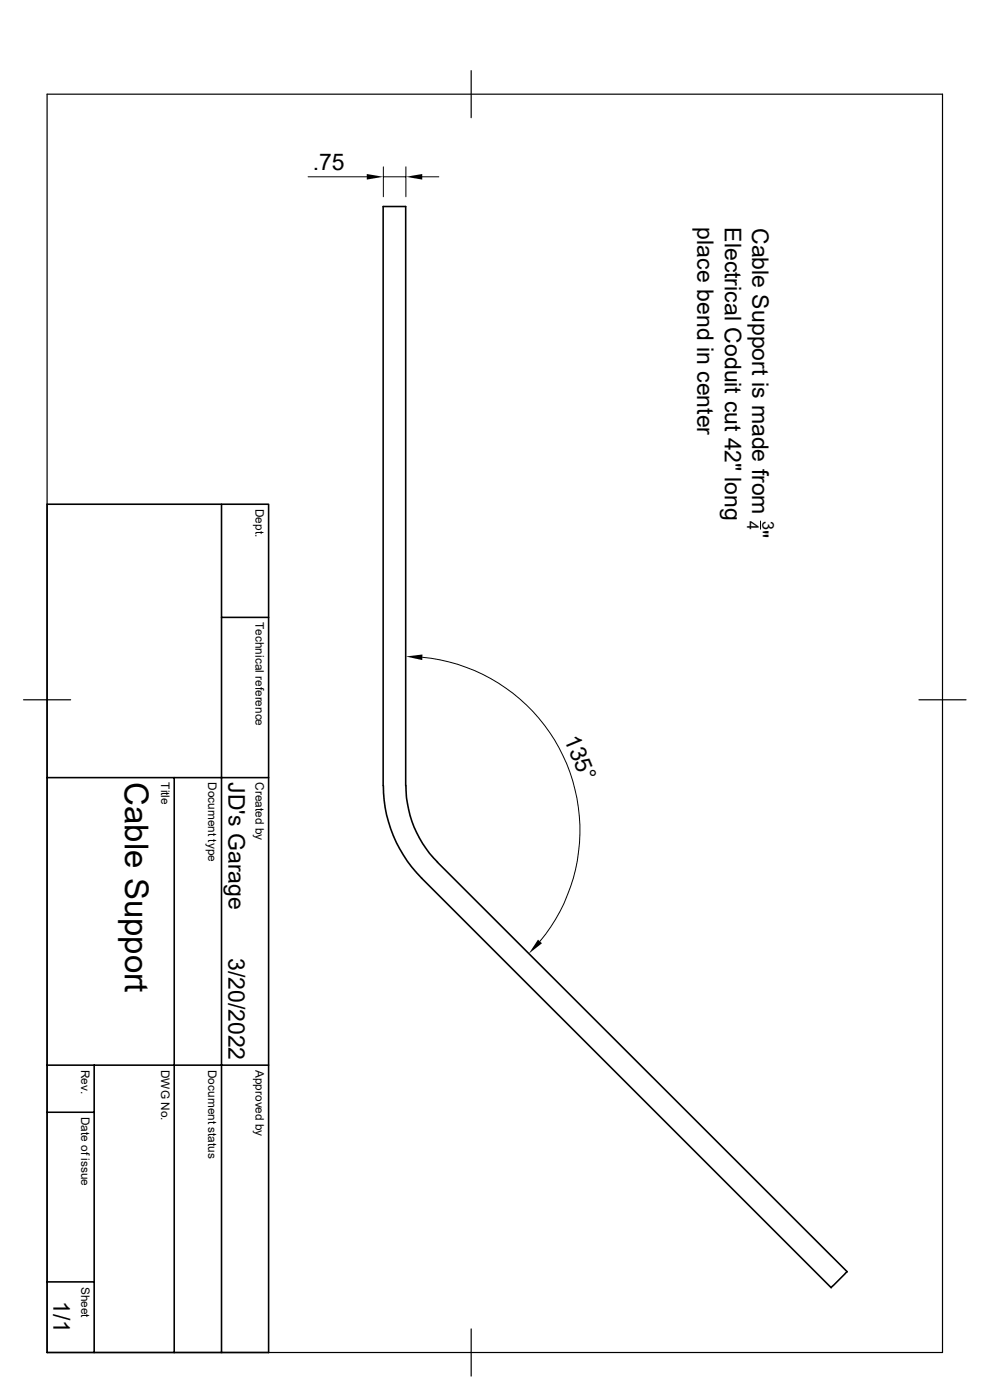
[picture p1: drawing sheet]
<svg xmlns="http://www.w3.org/2000/svg" width="210mm" height="297mm" viewBox="0 0 210 297" stroke-linecap="round" stroke-linejoin="round" font-family="sans-serif">
<path d="M10 107h47v179.9h-47zM47 107v179.9M47 131h10M10 165h47M37 165v121.9M86.1 166.7v-122.9h-4.8v122.9a27.9 27.9 0 0 0 8.2 19.6l86.8 86.9 3.4-3.4-86.9-86.9M86.1 166.7a22.8 22.8 0 0 0 6.7 16.2M10 236h10M10 226h47M20 226v60.9M10 271.9h10" fill="none" stroke="#000" stroke-width=".34"/>
<path d="M10 20h189.9v266.9h-189.9zM99.9 15v10M5 148.5h10M194.9 148.5h10M99.9 281.9v10" fill="none" stroke="#000" stroke-width=".25"/>
<path d="M65.4 37.5h12.4M81.3 35.4v6.3M81.3 37.5h4.8M86.1 35.4v6.3M89.6 37.5h3.5M161.3 110.5v1.8M89.6 139.4a36.9 36.9 0 0 1 25 60.3" fill="none" stroke="#000" stroke-width=".21"/>
<path d="M77.8 36.9l3.5 .6-3.5 .6zM86.1 37.5l3.5-.6v1.2zM86.1 139.3l3.5-.4v1.1zM114.1 199.3l.9 .8-2.8 2.2z" fill="#000"/>
<text font-size="7" x="26.5" y="165.9" transform="rotate(90 26.5 165.9)">Cable Support</text>
<g font-size="4.9">
<text x="66.3" y="36.1">.75</text>
<text x="147.9" y="48.3" transform="rotate(90 147.9 48.3)">place bend in center</text>
<text x="153.8" y="48.2" transform="rotate(90 153.8 48.2)">Electrical Coduit cut 42&quot; long</text>
<text x="159.6" y="48.3" transform="rotate(90 159.6 48.3)">Cable Support is made from &quot;</text>
<text x="119.6" y="156.8" transform="rotate(67 119.6 156.8)">135°</text>
<text x="48.5" y="165.9" transform="rotate(90 48.5 165.9)">JD's Garage</text>
<text x="48.5" y="203.2" transform="rotate(90 48.5 203.2)">3/20/2022</text>
<text x="11.3" y="276.1" transform="rotate(90 11.3 276.1)">1/1</text>
</g>
<g font-size="3.4">
<text x="158.5" y="110.5" transform="rotate(90 158.5 110.5)">4</text>
<text x="161.8" y="110.4" transform="rotate(90 161.8 110.4)">3</text>
</g>
<g font-size="2.5">
<text x="54.2" y="108" transform="rotate(90 54.2 108)">Dept.</text>
<text x="54.2" y="132" transform="rotate(90 54.2 132)">Technical reference</text>
<text x="34.2" y="165.9" transform="rotate(90 34.2 165.9)">Title</text>
<text x="44.2" y="165.9" transform="rotate(90 44.2 165.9)">Document type</text>
<text x="54.2" y="165.9" transform="rotate(90 54.2 165.9)">Created by</text>
<text x="17.2" y="227" transform="rotate(90 17.2 227)">Rev.</text>
<text x="34.2" y="226.9" transform="rotate(90 34.2 226.9)">DWG No.</text>
<text x="44.2" y="226.9" transform="rotate(90 44.2 226.9)">Document status</text>
<text x="54.2" y="226.9" transform="rotate(90 54.2 226.9)">Approved by</text>
<text x="17.2" y="236.9" transform="rotate(90 17.2 236.9)">Date of issue</text>
<text x="17.2" y="273" transform="rotate(90 17.2 273)">Sheet</text>
</g>
</svg>
